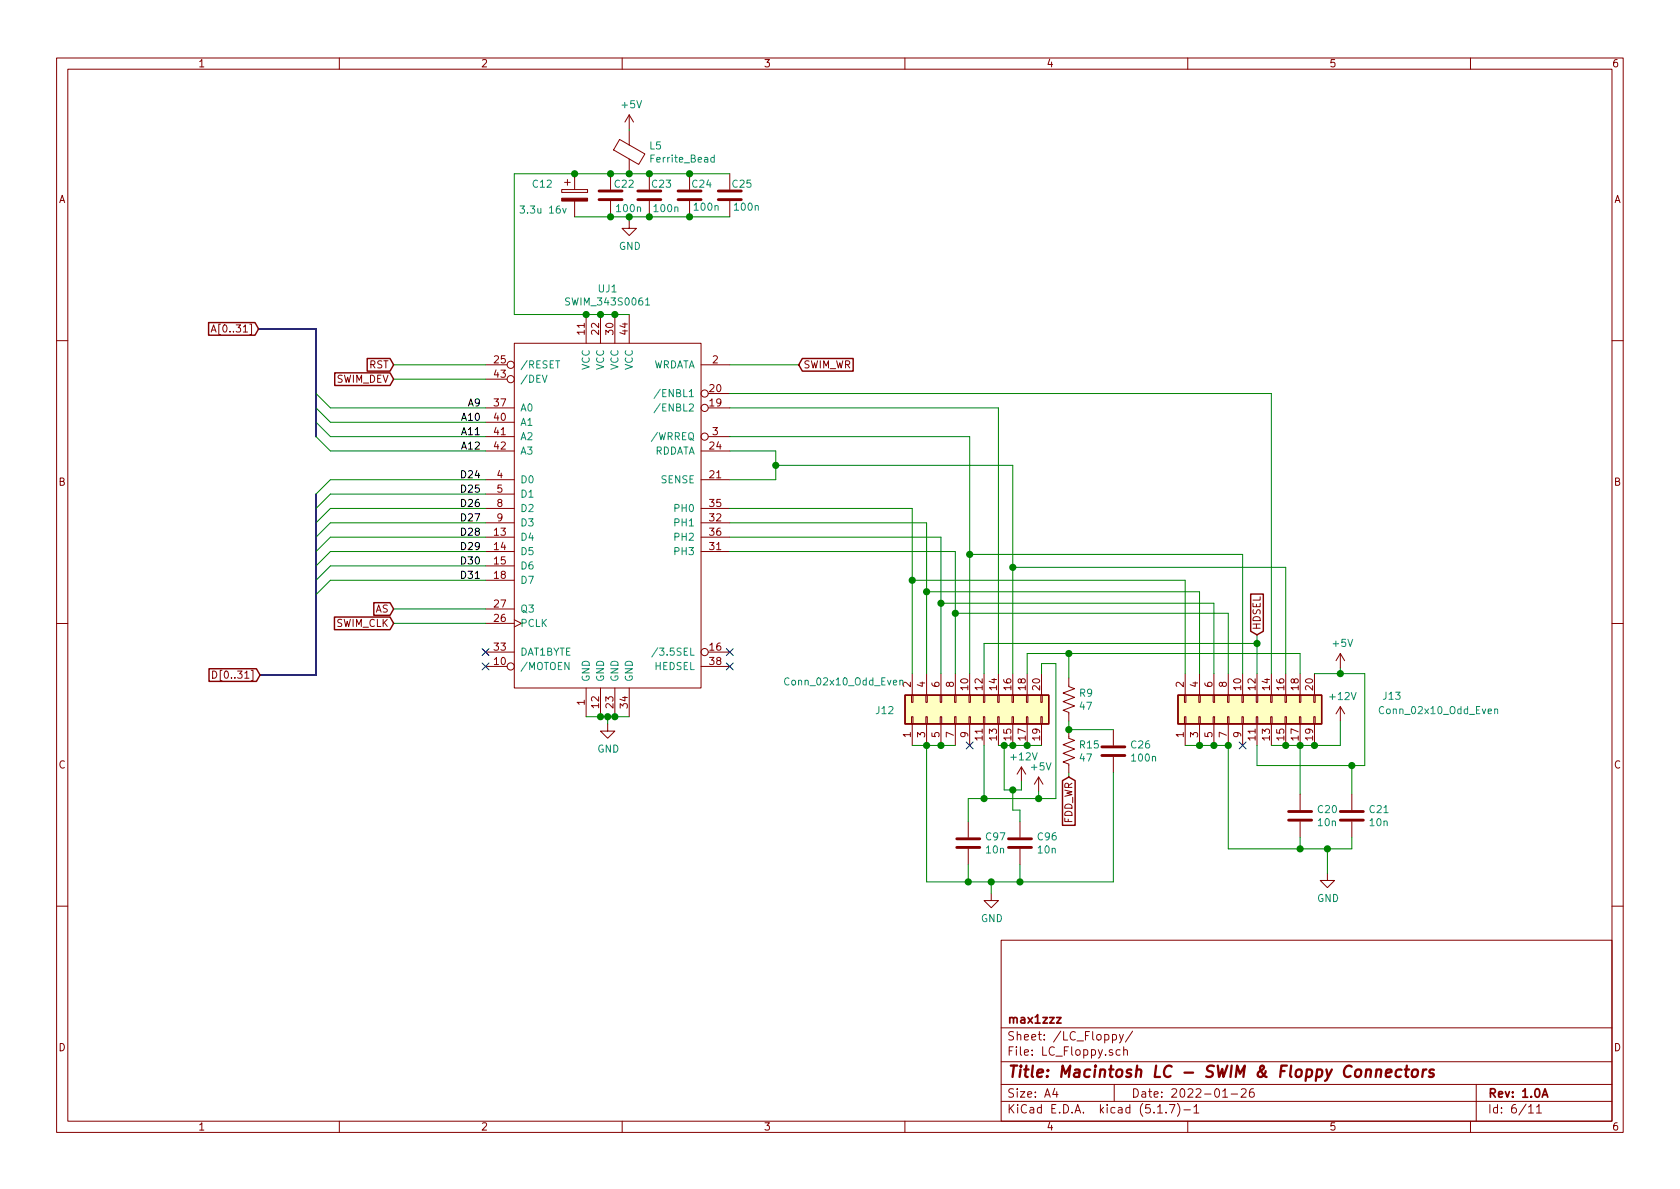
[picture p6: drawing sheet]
EESchema Schematic File Version 4
EELAYER 30 0
EELAYER END
$Descr A4 11693 8268
encoding utf-8
Sheet 6 11
Title "Macintosh LC - SWIM & Floppy Connectors"
Date "2022-01-26"
Rev "1.0A"
Comp "max1zzz"
Comment1 ""
Comment2 ""
Comment3 ""
Comment4 ""
$EndDescr
$Comp
L Macintosh_LC:SWIM_343S0061 UJ1
U 1 1
P 4230 3530
F 0 "UJ1" H 4230 5061 50  0000 C CNN
F 1 "SWIM_343S0061" H 4230 4970 50  0000 C CNN
F 2 "" H 330 5580 50  0001 C CNN
F 3 "" H 330 5580 50  0001 C CNN
	1    4230 3530
	1    0    0    -1  
$EndComp
$Comp
L Device:Ferrite_Bead L5
U 1 1
P 4380 1050
F 0 "L5" H 4517 1096 50  0000 L CNN
F 1 "Ferrite_Bead" H 4517 1005 50  0000 L CNN
F 2 "" V 4310 1050 50  0001 C CNN
F 3 "~" H 4380 1050 50  0001 C CNN
	1    4380 1050
	1    0    0    -1  
$EndComp
$Comp
L Device:CP C12
U 1 1
P 4000 1350
F 0 "C12" H 3700 1430 50  0000 L CNN
F 1 "3.3u 16v" H 3610 1250 50  0000 L CNN
F 2 "" H 4038 1200 50  0001 C CNN
F 3 "~" H 4000 1350 50  0001 C CNN
	1    4000 1350
	1    0    0    -1  
$EndComp
$Comp
L Device:C C22
U 1 1
P 4250 1350
F 0 "C22" H 4270 1430 50  0000 L CNN
F 1 "100n" H 4280 1260 50  0000 L CNN
F 2 "" H 4288 1200 50  0001 C CNN
F 3 "~" H 4250 1350 50  0001 C CNN
	1    4250 1350
	1    0    0    -1  
$EndComp
$Comp
L Device:C C23
U 1 1
P 4520 1350
F 0 "C23" H 4530 1430 50  0000 L CNN
F 1 "100n" H 4540 1260 50  0000 L CNN
F 2 "" H 4558 1200 50  0001 C CNN
F 3 "~" H 4520 1350 50  0001 C CNN
	1    4520 1350
	1    0    0    -1  
$EndComp
$Comp
L Device:C C24
U 1 1
P 4800 1350
F 0 "C24" H 4810 1430 50  0000 L CNN
F 1 "100n" H 4820 1270 50  0000 L CNN
F 2 "" H 4838 1200 50  0001 C CNN
F 3 "~" H 4800 1350 50  0001 C CNN
	1    4800 1350
	1    0    0    -1  
$EndComp
$Comp
L Device:C C25
U 1 1
P 5080 1350
F 0 "C25" H 5090 1430 50  0000 L CNN
F 1 "100n" H 5100 1270 50  0000 L CNN
F 2 "" H 5118 1200 50  0001 C CNN
F 3 "~" H 5080 1350 50  0001 C CNN
	1    5080 1350
	1    0    0    -1  
$EndComp
Wire Wire Line
	4000 1200 4250 1200
Connection ~ 4250 1200
Wire Wire Line
	4250 1200 4380 1200
Connection ~ 4520 1200
Wire Wire Line
	4520 1200 4800 1200
Connection ~ 4800 1200
Wire Wire Line
	4800 1200 5080 1200
Wire Wire Line
	5080 1500 4800 1500
Connection ~ 4250 1500
Wire Wire Line
	4250 1500 4000 1500
Connection ~ 4520 1500
Wire Wire Line
	4520 1500 4380 1500
Connection ~ 4800 1500
Wire Wire Line
	4800 1500 4520 1500
Wire Wire Line
	4000 1200 3580 1200
Wire Wire Line
	3580 1200 3580 2180
Wire Wire Line
	3580 2180 4080 2180
Connection ~ 4000 1200
Connection ~ 4080 2180
Wire Wire Line
	4080 2180 4180 2180
Connection ~ 4180 2180
Wire Wire Line
	4180 2180 4280 2180
Connection ~ 4280 2180
Wire Wire Line
	4280 2180 4380 2180
Connection ~ 4380 1200
Wire Wire Line
	4380 1200 4520 1200
$Comp
L power:+5V #PWR?
U 1 1
P 4380 890
F 0 "#PWR?" H 4380 740 50  0001 C CNN
F 1 "+5V" H 4395 1063 50  0000 C CNN
F 2 "" H 4380 890 50  0001 C CNN
F 3 "" H 4380 890 50  0001 C CNN
	1    4380 890 
	1    0    0    -1  
$EndComp
Wire Wire Line
	4380 890  4380 900 
$Comp
L power:GND #PWR?
U 1 1
P 4380 1530
F 0 "#PWR?" H 4380 1280 50  0001 C CNN
F 1 "GND" H 4385 1357 50  0000 C CNN
F 2 "" H 4380 1530 50  0001 C CNN
F 3 "" H 4380 1530 50  0001 C CNN
	1    4380 1530
	1    0    0    -1  
$EndComp
Wire Wire Line
	4380 1530 4380 1500
Connection ~ 4380 1500
Wire Wire Line
	4380 1500 4250 1500
Wire Wire Line
	4380 4980 4280 4980
Connection ~ 4180 4980
Wire Wire Line
	4180 4980 4080 4980
Connection ~ 4280 4980
Wire Wire Line
	4280 4980 4230 4980
Wire Wire Line
	4230 4980 4230 5030
Connection ~ 4230 4980
Wire Wire Line
	4230 4980 4180 4980
$Comp
L power:GND #PWR?
U 1 1
P 4230 5030
F 0 "#PWR?" H 4230 4780 50  0001 C CNN
F 1 "GND" H 4235 4857 50  0000 C CNN
F 2 "" H 4230 5030 50  0001 C CNN
F 3 "" H 4230 5030 50  0001 C CNN
	1    4230 5030
	1    0    0    -1  
$EndComp
Text GLabel 5560 2530 2    50   Input ~ 0
SWIM_WR
Wire Wire Line
	5080 2530 5560 2530
$Comp
L Connector_Generic:Conn_02x10_Odd_Even J12
U 1 1
P 6750 4980
F 0 "J12" V 6790 5640 50  0000 R CNN
F 1 "Conn_02x10_Odd_Even" V 6990 6280 50  0000 R CNN
F 2 "" H 6750 4980 50  0001 C CNN
F 3 "~" H 6750 4980 50  0001 C CNN
	1    6750 4980
	0    -1   -1   0   
$EndComp
$Comp
L Connector_Generic:Conn_02x10_Odd_Even J13
U 1 1
P 8650 4980
F 0 "J13" V 8790 4010 50  0000 R CNN
F 1 "Conn_02x10_Odd_Even" V 8690 4040 50  0000 R CNN
F 2 "" H 8650 4980 50  0001 C CNN
F 3 "~" H 8650 4980 50  0001 C CNN
	1    8650 4980
	0    -1   -1   0   
$EndComp
Wire Wire Line
	6950 4680 6950 2830
Wire Wire Line
	6950 2830 5080 2830
Wire Wire Line
	5080 2730 8850 2730
Wire Wire Line
	8850 2730 8850 4680
Wire Wire Line
	5080 3030 6750 3030
Wire Wire Line
	6750 3030 6750 3850
Wire Wire Line
	8650 4680 8650 3850
Wire Wire Line
	8650 3850 6750 3850
Connection ~ 6750 3850
Wire Wire Line
	6750 3850 6750 4680
Wire Wire Line
	5080 3130 5400 3130
Wire Wire Line
	5400 3130 5400 3230
Wire Wire Line
	5400 3330 5080 3330
Wire Wire Line
	5400 3230 7050 3230
Wire Wire Line
	7050 3230 7050 3940
Connection ~ 5400 3230
Wire Wire Line
	5400 3230 5400 3330
Wire Wire Line
	8950 4680 8950 3940
Wire Wire Line
	8950 3940 7050 3940
Connection ~ 7050 3940
Wire Wire Line
	7050 3940 7050 4680
Wire Wire Line
	5080 3530 6350 3530
Wire Wire Line
	6350 3530 6350 4030
Wire Wire Line
	8250 4680 8250 4030
Wire Wire Line
	8250 4030 6350 4030
Connection ~ 6350 4030
Wire Wire Line
	6350 4030 6350 4680
Wire Wire Line
	5080 3630 6450 3630
Wire Wire Line
	6450 3630 6450 4110
Wire Wire Line
	8350 4680 8350 4110
Wire Wire Line
	8350 4110 6450 4110
Connection ~ 6450 4110
Wire Wire Line
	6450 4110 6450 4680
Wire Wire Line
	5080 3730 6550 3730
Wire Wire Line
	6550 3730 6550 4190
Wire Wire Line
	8450 4680 8450 4190
Wire Wire Line
	8450 4190 6550 4190
Connection ~ 6550 4190
Wire Wire Line
	6550 4190 6550 4680
Wire Wire Line
	5080 3830 6650 3830
Wire Wire Line
	6650 3830 6650 4260
Wire Wire Line
	8550 4680 8550 4260
Wire Wire Line
	8550 4260 6650 4260
Connection ~ 6650 4260
Wire Wire Line
	6650 4260 6650 4680
NoConn ~ 5080 4530
NoConn ~ 5080 4630
Wire Wire Line
	6850 4680 6850 4470
Wire Wire Line
	6850 4470 8750 4470
Wire Wire Line
	8750 4470 8750 4680
Wire Wire Line
	8750 4470 8750 4410
Connection ~ 8750 4470
Text GLabel 8750 4410 1    50   Input ~ 0
HDSEL
Wire Wire Line
	9050 4680 9050 4540
Wire Wire Line
	7150 4540 7150 4680
$Comp
L Device:R_US R9
U 1 1
P 7440 4860
F 0 "R9" H 7508 4906 50  0000 L CNN
F 1 "47" H 7508 4815 50  0000 L CNN
F 2 "" V 7480 4850 50  0001 C CNN
F 3 "~" H 7440 4860 50  0001 C CNN
	1    7440 4860
	1    0    0    -1  
$EndComp
Wire Wire Line
	7440 4710 7440 4540
Wire Wire Line
	7150 4540 7440 4540
Connection ~ 7440 4540
Wire Wire Line
	7440 4540 9050 4540
$Comp
L Device:R_US R15
U 1 1
P 7440 5220
F 0 "R15" H 7508 5266 50  0000 L CNN
F 1 "47" H 7508 5175 50  0000 L CNN
F 2 "" V 7480 5210 50  0001 C CNN
F 3 "~" H 7440 5220 50  0001 C CNN
	1    7440 5220
	1    0    0    -1  
$EndComp
$Comp
L Device:C C26
U 1 1
P 7750 5220
F 0 "C26" H 7865 5266 50  0000 L CNN
F 1 "100n" H 7865 5175 50  0000 L CNN
F 2 "" H 7788 5070 50  0001 C CNN
F 3 "~" H 7750 5220 50  0001 C CNN
	1    7750 5220
	1    0    0    -1  
$EndComp
Wire Wire Line
	7750 5070 7440 5070
Wire Wire Line
	7440 5070 7440 5010
Connection ~ 7440 5070
Text GLabel 7440 5400 3    50   Input ~ 0
FDD_WR
Wire Wire Line
	7440 5400 7440 5370
Wire Wire Line
	8850 5180 8950 5180
Connection ~ 8950 5180
Wire Wire Line
	8950 5180 9050 5180
Connection ~ 9050 5180
Wire Wire Line
	9050 5180 9150 5180
Wire Wire Line
	6950 5180 6990 5180
Connection ~ 7050 5180
Wire Wire Line
	7050 5180 7150 5180
Connection ~ 7150 5180
Wire Wire Line
	7150 5180 7250 5180
$Comp
L power:+12V #PWR?
U 1 1
P 9330 5010
F 0 "#PWR?" H 9330 4860 50  0001 C CNN
F 1 "+12V" H 9345 5183 50  0000 C CNN
F 2 "" H 9330 5010 50  0001 C CNN
F 3 "" H 9330 5010 50  0001 C CNN
	1    9330 5010
	1    0    0    -1  
$EndComp
Wire Wire Line
	9150 5180 9330 5180
Wire Wire Line
	9330 5180 9330 5010
Connection ~ 9150 5180
$Comp
L Device:C C20
U 1 1
P 9050 5670
F 0 "C20" H 9165 5716 50  0000 L CNN
F 1 "10n" H 9165 5625 50  0000 L CNN
F 2 "" H 9088 5520 50  0001 C CNN
F 3 "~" H 9050 5670 50  0001 C CNN
	1    9050 5670
	1    0    0    -1  
$EndComp
Wire Wire Line
	9050 5520 9050 5180
Wire Wire Line
	8750 5180 8750 5320
Wire Wire Line
	9500 5320 9500 4680
Wire Wire Line
	9500 4680 9330 4680
$Comp
L power:+5V #PWR?
U 1 1
P 9330 4640
F 0 "#PWR?" H 9330 4490 50  0001 C CNN
F 1 "+5V" H 9345 4813 50  0000 C CNN
F 2 "" H 9330 4640 50  0001 C CNN
F 3 "" H 9330 4640 50  0001 C CNN
	1    9330 4640
	1    0    0    -1  
$EndComp
Wire Wire Line
	9330 4640 9330 4680
Connection ~ 9330 4680
Wire Wire Line
	9330 4680 9150 4680
$Comp
L Device:C C21
U 1 1
P 9410 5670
F 0 "C21" H 9525 5716 50  0000 L CNN
F 1 "10n" H 9525 5625 50  0000 L CNN
F 2 "" H 9448 5520 50  0001 C CNN
F 3 "~" H 9410 5670 50  0001 C CNN
	1    9410 5670
	1    0    0    -1  
$EndComp
Wire Wire Line
	9410 5520 9410 5320
Wire Wire Line
	8750 5320 9410 5320
Connection ~ 9410 5320
Wire Wire Line
	9410 5320 9500 5320
Wire Wire Line
	9050 5820 9050 5900
Wire Wire Line
	9050 5900 9240 5900
Wire Wire Line
	9410 5900 9410 5820
Wire Wire Line
	8250 5180 8350 5180
Connection ~ 8350 5180
Wire Wire Line
	8350 5180 8450 5180
Connection ~ 8450 5180
Wire Wire Line
	8450 5180 8550 5180
Connection ~ 8550 5180
$Comp
L power:GND #PWR?
U 1 1
P 9240 6070
F 0 "#PWR?" H 9240 5820 50  0001 C CNN
F 1 "GND" H 9245 5897 50  0000 C CNN
F 2 "" H 9240 6070 50  0001 C CNN
F 3 "" H 9240 6070 50  0001 C CNN
	1    9240 6070
	1    0    0    -1  
$EndComp
Wire Wire Line
	9240 6070 9240 5900
Connection ~ 9240 5900
Wire Wire Line
	9240 5900 9410 5900
Wire Wire Line
	8550 5180 8550 5900
Wire Wire Line
	8550 5900 9050 5900
Connection ~ 9050 5900
NoConn ~ 8650 5180
NoConn ~ 6750 5180
$Comp
L power:+12V #PWR?
U 1 1
P 7110 5430
F 0 "#PWR?" H 7110 5280 50  0001 C CNN
F 1 "+12V" H 7125 5603 50  0000 C CNN
F 2 "" H 7110 5430 50  0001 C CNN
F 3 "" H 7110 5430 50  0001 C CNN
	1    7110 5430
	1    0    0    -1  
$EndComp
Wire Wire Line
	7110 5430 7110 5490
Wire Wire Line
	7110 5490 7050 5490
Wire Wire Line
	6990 5490 6990 5180
Connection ~ 6990 5180
Wire Wire Line
	6990 5180 7050 5180
Wire Wire Line
	6850 5180 6850 5550
Wire Wire Line
	6850 5550 7230 5550
Wire Wire Line
	7350 5550 7350 4610
Wire Wire Line
	7350 4610 7250 4610
Wire Wire Line
	7250 4610 7250 4680
$Comp
L power:+5V #PWR?
U 1 1
P 7230 5500
F 0 "#PWR?" H 7230 5350 50  0001 C CNN
F 1 "+5V" H 7245 5673 50  0000 C CNN
F 2 "" H 7230 5500 50  0001 C CNN
F 3 "" H 7230 5500 50  0001 C CNN
	1    7230 5500
	1    0    0    -1  
$EndComp
Wire Wire Line
	7230 5500 7230 5550
Connection ~ 7230 5550
Wire Wire Line
	7230 5550 7350 5550
Wire Wire Line
	6350 5180 6450 5180
Connection ~ 6450 5180
Wire Wire Line
	6450 5180 6550 5180
Connection ~ 6550 5180
Wire Wire Line
	6550 5180 6650 5180
$Comp
L Device:C C97
U 1 1
P 6740 5860
F 0 "C97" H 6855 5906 50  0000 L CNN
F 1 "10n" H 6855 5815 50  0000 L CNN
F 2 "" H 6778 5710 50  0001 C CNN
F 3 "~" H 6740 5860 50  0001 C CNN
	1    6740 5860
	1    0    0    -1  
$EndComp
$Comp
L Device:C C96
U 1 1
P 7100 5860
F 0 "C96" H 7215 5906 50  0000 L CNN
F 1 "10n" H 7215 5815 50  0000 L CNN
F 2 "" H 7138 5710 50  0001 C CNN
F 3 "~" H 7100 5860 50  0001 C CNN
	1    7100 5860
	1    0    0    -1  
$EndComp
Wire Wire Line
	7100 5710 7100 5630
Wire Wire Line
	7100 5630 7050 5630
Wire Wire Line
	7050 5630 7050 5490
Connection ~ 7050 5490
Wire Wire Line
	7050 5490 6990 5490
Wire Wire Line
	6850 5550 6740 5550
Wire Wire Line
	6740 5550 6740 5710
Connection ~ 6850 5550
Wire Wire Line
	6740 6010 6740 6130
Wire Wire Line
	7100 6130 7100 6010
$Comp
L power:GND #PWR?
U 1 1
P 6900 6210
F 0 "#PWR?" H 6900 5960 50  0001 C CNN
F 1 "GND" H 6905 6037 50  0000 C CNN
F 2 "" H 6900 6210 50  0001 C CNN
F 3 "" H 6900 6210 50  0001 C CNN
	1    6900 6210
	1    0    0    -1  
$EndComp
Wire Wire Line
	6900 6210 6900 6130
Wire Wire Line
	6740 6130 6900 6130
Connection ~ 6900 6130
Wire Wire Line
	6900 6130 7100 6130
Wire Wire Line
	6740 6130 6450 6130
Wire Wire Line
	6450 6130 6450 5180
Connection ~ 6740 6130
Wire Wire Line
	7750 6130 7100 6130
Wire Wire Line
	7750 5370 7750 6130
Connection ~ 7100 6130
Text GLabel 2740 2530 0    50   Input ~ 0
RST
Wire Wire Line
	3380 2530 2740 2530
Text GLabel 2740 2630 0    50   Input ~ 0
SWIM_DEV
Wire Wire Line
	2740 2630 3380 2630
Wire Wire Line
	3380 2830 2300 2830
Wire Wire Line
	3380 2930 2300 2930
Wire Wire Line
	3380 3030 2300 3030
Wire Wire Line
	3380 3130 2300 3130
Entry Wire Line
	2200 2730 2300 2830
Entry Wire Line
	2200 2830 2300 2930
Entry Wire Line
	2200 2930 2300 3030
Entry Wire Line
	2200 3030 2300 3130
Wire Bus Line
	2200 2280 1800 2280
Text GLabel 1800 2280 0    50   Input ~ 0
A[0..31]
Text Label 3350 2830 2    50   ~ 0
A9
Text Label 3350 2930 2    50   ~ 0
A10
Text Label 3350 3030 2    50   ~ 0
A11
Text Label 3350 3130 2    50   ~ 0
A12
Wire Wire Line
	3380 3330 2300 3330
Wire Wire Line
	3380 3430 2300 3430
Wire Wire Line
	3380 3530 2300 3530
Wire Wire Line
	3380 3630 2300 3630
Wire Wire Line
	3380 3730 2300 3730
Wire Wire Line
	3380 3830 2300 3830
Wire Wire Line
	3380 3930 2300 3930
Wire Wire Line
	3380 4030 2300 4030
Entry Wire Line
	2200 3430 2300 3330
Entry Wire Line
	2200 3530 2300 3430
Entry Wire Line
	2200 3630 2300 3530
Entry Wire Line
	2200 3730 2300 3630
Entry Wire Line
	2200 3830 2300 3730
Entry Wire Line
	2200 3930 2300 3830
Entry Wire Line
	2200 4030 2300 3930
Entry Wire Line
	2200 4130 2300 4030
Wire Bus Line
	2200 4690 1810 4690
Text GLabel 1810 4690 0    50   Input ~ 0
D[0..31]
Text Label 3350 3330 2    50   ~ 0
D24
Text Label 3350 3430 2    50   ~ 0
D25
Text Label 3350 3530 2    50   ~ 0
D26
Text Label 3350 3630 2    50   ~ 0
D27
Text Label 3350 3730 2    50   ~ 0
D28
Text Label 3350 3830 2    50   ~ 0
D29
Text Label 3350 3930 2    50   ~ 0
D30
Text Label 3350 4030 2    50   ~ 0
D31
Wire Wire Line
	2740 4230 3380 4230
Text GLabel 2740 4230 0    50   Input ~ 0
AS
Wire Wire Line
	2740 4330 3380 4330
Text GLabel 2740 4330 0    50   Input ~ 0
SWIM_CLK
NoConn ~ 3380 4530
NoConn ~ 3380 4630
Wire Bus Line
	2200 2280 2200 3030
Wire Bus Line
	2200 3430 2200 4690
$EndSCHEMATC
